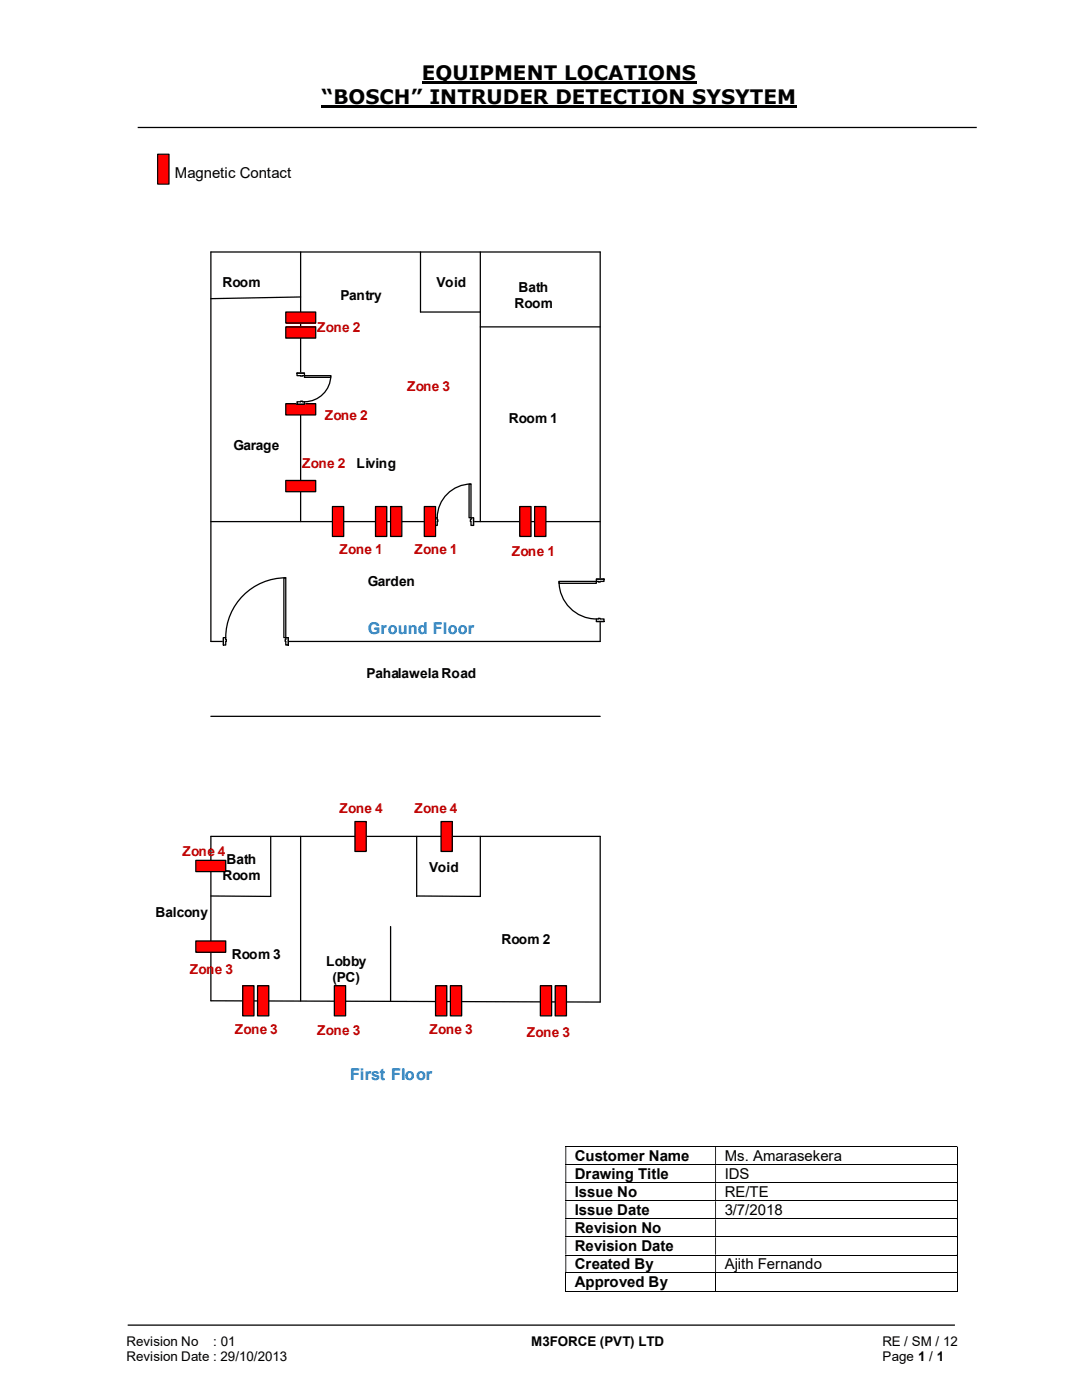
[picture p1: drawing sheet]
<svg xmlns="http://www.w3.org/2000/svg" width="216mm" height="279mm" viewBox="0 0 216 279" stroke-linecap="round" stroke-linejoin="round" font-family="sans-serif">
<path d="M84.2 16.4h54.8M64.2 21.3h94.8" fill="none" stroke="#000" stroke-width=".42"/>
<path d="M27.5 25.4h167.4M25.5 264.5h165" fill="none" stroke="#000" stroke-width=".25"/>
<path d="M31.5 30.8h2.2v5.9h-2.2z" fill-rule="evenodd" fill="#f00"/>
<path d="M31.5 30.8h2.2v5.9h-2.2z" fill="none" stroke="#000" stroke-width=".24"/>
<g fill="none" stroke="#000" stroke-width=".2">
<path d="M112.8 228.8h78.1M112.8 232.5h78.1M112.8 236.1h78.1M112.8 239.6h78.1M191 228.9v3.5M191 232.5v3.5M191 236.1v3.5M191 239.7v3.5M112.8 243.2h78.1M112.8 246.8h78.1M112.8 250.5h78.1M112.8 254h78.1"/>
<path d="M112.8 257.7h29.9M112.9 254.1v3.7M142.8 254.1v3.7M142.9 257.7h48M191 243.3v3.5M191 246.9v3.5M191 250.5v3.5M191 254.1v3.7"/>
</g>
<g fill="#000">
<path d="M190.9 228.7h.2v.2h-.2zM112.8 228.9h.2v3.5h-.2zM142.7 228.9h.2v3.5h-.2z" fill-rule="evenodd"/>
<path d="M190.9 232.4h.2v.1h-.2zM112.8 232.5h.2v3.5h-.2zM142.7 232.5h.2v3.5h-.2z" fill-rule="evenodd"/>
<path d="M190.9 236h.2v.1h-.2zM112.8 236.1h.2v3.5h-.2zM142.7 236.1h.2v3.5h-.2z" fill-rule="evenodd"/>
<path d="M190.9 239.6h.2v.1h-.2zM112.8 239.7h.2v3.5h-.2zM142.7 239.7h.2v3.5h-.2z" fill-rule="evenodd"/>
<path d="M190.9 243.2h.2v.1h-.2zM112.8 243.3h.2v3.5h-.2zM142.7 243.3h.2v3.5h-.2z" fill-rule="evenodd"/>
<path d="M190.9 246.8h.2v.1h-.2zM112.8 246.9h.2v3.5h-.2zM142.7 246.9h.2v3.5h-.2z" fill-rule="evenodd"/>
<path d="M190.9 250.4h.2v.1h-.2zM112.8 250.5h.2v3.5h-.2zM142.7 250.5h.2v3.5h-.2z" fill-rule="evenodd"/>
</g>
<path d="M190.9 254h.2v.1h-.2zM190.9 257.6h.2v.2h-.2z" fill="#000"/>
<path d="M42.1 50.3h77.7v77.7h-77.7zM60 59.3l-17.9 .3M60 50.3v53.8M83.9 50.3v12M95.8 50.3v53.8M95.8 65.2h24M42.1 104.1h77.7M119.8 166.9v33.1" fill="none" stroke="#000" stroke-width=".25"/>
<path d="M57 80.6h6v2.2h-6z" fill-rule="evenodd" fill="#f00"/>
<path d="M57 80.6h6v2.2h-6zM54 166.9v12l-11.9-.1M83.1 166.9v12M95.8 166.9v12l-12.7-.1M119.8 166.9h-77.7v32.8l77.7 .3" fill="none" stroke="#000" stroke-width=".25"/>
<path d="M88 164h2.3v5.9h-2.3z" fill="#f00"/>
<path d="M88 164h2.3v5.9h-2.3z" fill="none" stroke="#000" stroke-width=".25"/>
<path d="M70.8 164h2.3v5.9h-2.3z" fill="#f00"/>
<path d="M83.9 62.3h11.9M42.1 143h77.7M70.8 164h2.3v5.9h-2.3z" fill="none" stroke="#000" stroke-width=".25"/>
<path d="M86.8 103.3h7.7v1.6h-7.7z" fill="#fff"/>
<path d="M86.8 103.3h7.7v1.6h-7.7z" fill="none" stroke="#fff" stroke-width=".25"/>
<path d="M94 103.3v1.6h.5v-1.6zM86.8 103.3h.4v1.6h-.4z" fill-rule="evenodd" fill="#fff"/>
<path d="M87.2 103.7v-.4h-.4v1.6h.4v-.8M94 103.7v-.4h.5v1.6h-.5v-.8" fill="none" stroke="#000" stroke-width=".25"/>
<path d="M93.9 103.7v.4h.1v-.4zM87.2 103.7h.2v.4h-.2z" fill-rule="evenodd" fill="#fff"/>
<path d="M94 96.6a6.8 6.8 0 0 0-6.8 6.7M86.8 103.3v1.6M87.2 103.7h.2v.4h-.2M94 103.7h-.1v.4h.1M94.5 103.3v1.6" fill="none" stroke="#000" stroke-width=".25"/>
<path d="M93.6 96.6h.4v6.7h-.4z" fill-rule="evenodd" fill="#fff"/>
<path d="M93.6 96.6h.4v6.7h-.4z" fill="none" stroke="#000" stroke-width=".25"/>
<path d="M59.2 74.5h1.6v6.2h-1.6z" fill-rule="evenodd" fill="#fff"/>
<path d="M59.2 74.5h1.6v6.2h-1.6z" fill="none" stroke="#fff" stroke-width=".25"/>
<path d="M59.3 74.5h1.4v.5h-1.4zM59.3 80.2v.5h1.4v-.5z" fill-rule="evenodd" fill="#fff"/>
<path d="M60 75h-.7v-.5h1.4v.5h-.3M60 80.2h-.7v.5h1.4v-.5h-.3" fill="none" stroke="#000" stroke-width=".25"/>
<path d="M60 75l.4 .1zM60 80.1v.1h.4v-.1z" fill-rule="evenodd" fill="#fff"/>
<path d="M59.3 74.5h1.4M60 75h.4M66 75a5.2 5.2 0 0 1-5.3 5.2M59.3 80.7h1.4M60 80.2v-.1h.4v.1" fill="none" stroke="#000" stroke-width=".25"/>
<path d="M60.7 75h5.3v.3h-5.3z" fill="#fff"/>
<path d="M60.7 75h5.3v.3h-5.3z" fill="none" stroke="#000" stroke-width=".25"/>
<path d="M119 115.6h1.6v8.4h-1.6z" fill-rule="evenodd" fill="#fff"/>
<path d="M119 115.6h1.6v8.4h-1.6z" fill="none" stroke="#fff" stroke-width=".25"/>
<path d="M119 115.6v.4h1.5v-.4zM119 123.5h1.5v.5h-1.5z" fill-rule="evenodd" fill="#fff"/>
<path d="M119.4 116h-.4v-.4h1.5v.4h-.7M119.4 123.5h-.4v.5h1.5v-.5h-.7" fill="none" stroke="#000" stroke-width=".25"/>
<path d="M119.4 116v.2h.4v-.2zM119.4 123.4h.4v.1h-.4z" fill-rule="evenodd" fill="#fff"/>
<path d="M111.5 116a7.5 7.5 0 0 0 7.5 7.5M119 115.6h1.5M119.4 116v.2h.4v-.2M119 124h1.5M119.4 123.5v-.1h.4v.1" fill="none" stroke="#000" stroke-width=".25"/>
<path d="M111.5 116h7.5v.4h-7.5z" fill="#fff"/>
<path d="M111.5 116h7.5v.4h-7.5z" fill="none" stroke="#000" stroke-width=".25"/>
<path d="M44.6 127.2h12.9v1.6h-12.9z" fill="#fff"/>
<path d="M44.6 127.2h12.9v1.6h-12.9z" fill="none" stroke="#fff" stroke-width=".25"/>
<path d="M57 127.3v1.4h.5v-1.4zM44.6 127.3h.4v1.4h-.4z" fill-rule="evenodd" fill="#fff"/>
<path d="M45 127.6v-.3h-.4v1.4h.4v-.7M57 127.6v-.3h.5v1.4h-.5v-.7" fill="none" stroke="#000" stroke-width=".25"/>
<path d="M56.9 127.6v.4h.1v-.4zM45 127.6h.2v.4h-.2z" fill-rule="evenodd" fill="#fff"/>
<path d="M57 115.3a12 12 0 0 0-12 12M44.6 127.3v1.4M45 127.6h.2v.4h-.2M57 127.6h-.1v.4h.1M57.5 127.3v1.4" fill="none" stroke="#000" stroke-width=".25"/>
<path d="M56.6 115.3h.4v12h-.4z" fill-rule="evenodd" fill="#fff"/>
<path d="M56.6 115.3h.4v12h-.4zM60 166.9v32.9M77.9 184.9v15" fill="none" stroke="#000" stroke-width=".25"/>
<path d="M39.1 187.8h5.9v2.2h-5.9z" fill-rule="evenodd" fill="#f00"/>
<path d="M39.1 187.8h5.9v2.2h-5.9z" fill="none" stroke="#000" stroke-width=".25"/>
<path d="M39.1 171.7h5.9v2.2h-5.9z" fill-rule="evenodd" fill="#f00"/>
<path d="M39.1 171.7h5.9v2.2h-5.9z" fill="none" stroke="#000" stroke-width=".25"/>
<path d="M103.7 101.1h2.3v6h-2.3z" fill="#f00"/>
<path d="M103.7 101.1h2.3v6h-2.3z" fill="none" stroke="#000" stroke-width=".25"/>
<path d="M84.7 101.1h2.2v6h-2.2z" fill="#f00"/>
<path d="M84.7 101.1h2.2v6h-2.2z" fill="none" stroke="#000" stroke-width=".25"/>
<path d="M106.7 101.1h2.2v6h-2.2z" fill="#f00"/>
<path d="M106.7 101.1h2.2v6h-2.2z" fill="none" stroke="#000" stroke-width=".25"/>
<path d="M66.7 196.7h2.3v6h-2.3z" fill="#f00"/>
<path d="M66.7 196.7h2.3v6h-2.3z" fill="none" stroke="#000" stroke-width=".25"/>
<path d="M74.9 101.1h2.3v6h-2.3z" fill="#f00"/>
<path d="M74.9 101.1h2.3v6h-2.3z" fill="none" stroke="#000" stroke-width=".25"/>
<path d="M77.9 101.1h2.3v6h-2.3z" fill="#f00"/>
<path d="M77.9 101.1h2.3v6h-2.3z" fill="none" stroke="#000" stroke-width=".25"/>
<path d="M66.3 101.1h2.3v6h-2.3z" fill="#f00"/>
<path d="M66.3 101.1h2.3v6h-2.3z" fill="none" stroke="#000" stroke-width=".25"/>
<path d="M57 95.9h6v2.2h-6z" fill-rule="evenodd" fill="#f00"/>
<path d="M57 95.9h6v2.2h-6z" fill="none" stroke="#000" stroke-width=".25"/>
<path d="M57 62.3h6v2.2h-6z" fill-rule="evenodd" fill="#f00"/>
<path d="M57 62.3h6v2.2h-6z" fill="none" stroke="#000" stroke-width=".25"/>
<path d="M57 65.2h6v2.3h-6z" fill-rule="evenodd" fill="#f00"/>
<path d="M57 65.2h6v2.3h-6z" fill="none" stroke="#000" stroke-width=".25"/>
<path d="M51.4 196.7h2.2v6h-2.2z" fill="#f00"/>
<path d="M51.4 196.7h2.2v6h-2.2z" fill="none" stroke="#000" stroke-width=".25"/>
<path d="M48.4 196.7h2.3v6h-2.3z" fill="#f00"/>
<path d="M48.4 196.7h2.3v6h-2.3z" fill="none" stroke="#000" stroke-width=".25"/>
<path d="M89.9 196.7h2.2v6h-2.2z" fill="#f00"/>
<path d="M89.9 196.7h2.2v6h-2.2z" fill="none" stroke="#000" stroke-width=".25"/>
<path d="M86.9 196.7h2.3v6h-2.3z" fill="#f00"/>
<path d="M86.9 196.7h2.3v6h-2.3z" fill="none" stroke="#000" stroke-width=".25"/>
<path d="M110.8 196.7h2.2v6h-2.2z" fill="#f00"/>
<path d="M110.8 196.7h2.2v6h-2.2z" fill="none" stroke="#000" stroke-width=".25"/>
<path d="M107.8 196.7h2.3v6h-2.3z" fill="#f00"/>
<path d="M107.8 196.7h2.3v6h-2.3z" fill="none" stroke="#000" stroke-width=".25"/>
<g font-size="4">
<text x="84.2" y="16">EQUIPMENT LOCATIONS</text>
<text x="64.2" y="20.8">“BOSCH” INTRUDER DETECTION SYSYTEM</text>
</g>
<g font-size="3.2" fill="#0070c0">
<text x="73.4" y="126.5">Ground Floor</text>
<text x="69.8" y="215.5">First Floor</text>
</g>
<g font-size="3">
<text x="34.9" y="35.5">Magnetic Contact</text>
<text x="114.7" y="231.6">Customer Name</text>
<text x="144.6" y="231.6">Ms. Amarasekera</text>
<text x="114.7" y="235.3">Drawing Title</text>
<text x="114.7" y="238.8">Issue No</text>
<text x="144.6" y="235.3">IDS</text>
<text x="144.6" y="238.8">RE/TE</text>
<text x="114.7" y="242.5">Issue Date</text>
<text x="144.6" y="242.5">3/7/2018</text>
<text x="114.7" y="246.1">Revision No</text>
<text x="114.7" y="249.7">Revision Date</text>
<text x="114.7" y="253.3">Created By</text>
<text x="114.7" y="256.9">Approved By</text>
<text x="144.6" y="253.3">Ajith Fernando</text>
</g>
<g font-size="2.7">
<text x="44.4" y="57.2">Room</text>
<text x="67.9" y="59.8">Pantry</text>
<text x="87.1" y="57.2">Void</text>
<text x="103.5" y="58.2">Bath</text>
<text x="102.7" y="61.4">Room</text>
<text x="46.6" y="89.7">Garage</text>
<text x="101.6" y="84.4">Room 1</text>
<text x="71.1" y="93.4">Living</text>
<text x="73.4" y="117">Garden</text>
<text x="73.2" y="135.2">Pahalawela Road</text>
<text x="45.2" y="172.5">Bath</text>
<text x="44.4" y="175.7">Room</text>
<text x="85.6" y="174.1">Void</text>
<text x="31" y="183">Balcony</text>
<text x="46.3" y="191.3">Room 3</text>
<text x="100.1" y="188.4">Room 2</text>
<text x="65.1" y="192.7">Lobby</text>
<text x="66.3" y="196">(PC)</text>
<text x="25.2" y="268.7">Revision No</text>
<text x="42.6" y="268.7">: 01</text>
<text x="106" y="268.7">M3FORCE (PVT) LTD</text>
<text x="176.1" y="268.7">RE / SM / 12</text>
<text x="25.2" y="271.7">Revision Date : 29/10/2013</text>
<text x="176.1" y="271.7">Page 1 / 1</text>
</g>
<g font-size="2.7" fill="#c00000">
<text x="63.3" y="66.2">Zone 2</text>
<text x="64.8" y="83.7">Zone 2</text>
<text x="81.2" y="78.1">Zone 3</text>
<text x="60.3" y="93.4">Zone 2</text>
<text x="67.8" y="110.7">Zone 1</text>
<text x="82.7" y="110.7">Zone 1</text>
<text x="102.2" y="111">Zone 1</text>
<text x="67.8" y="162.2">Zone 4</text>
<text x="82.7" y="162.2">Zone 4</text>
<text x="36.4" y="170.8">Zone 4</text>
<text x="37.9" y="194.3">Zone 3</text>
<text x="46.9" y="206.3">Zone 3</text>
<text x="63.3" y="206.6">Zone 3</text>
<text x="85.7" y="206.3">Zone 3</text>
<text x="105.2" y="207">Zone 3</text>
</g>
</svg>
